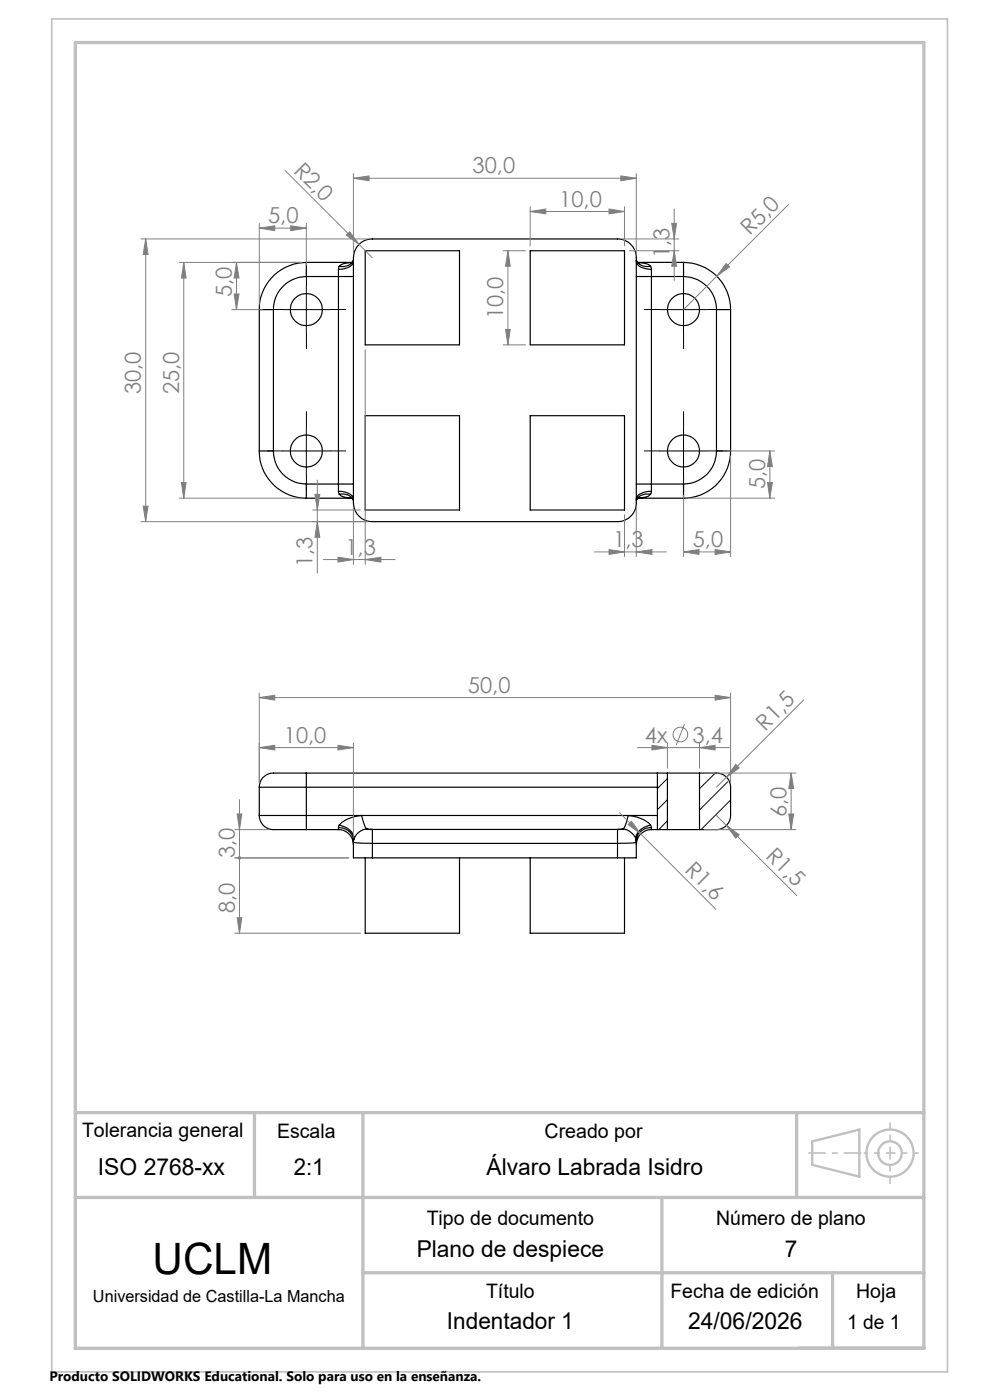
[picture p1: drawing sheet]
<svg xmlns="http://www.w3.org/2000/svg" width="210mm" height="297mm" viewBox="0 0 210 297" stroke-linecap="round" stroke-linejoin="round" font-family="sans-serif">
<g fill="none" stroke="#000" stroke-width=".25">
<path d="M65 58.7a7 7 0 0 0-7 7M65 55.7a10 10 0 0 0-10 10M65 55.7v3M65 58.7h6.8M65 55.7h9.6M71.8 58.7h3.2M71.8 57.1v1.6M71.8 58.7v44M72 56.5l-.2 .6M74.4 55.8l.6-.6a2.6 2.6 0 0 1-3 1.3M74.6 55.7l-1.3 .1a1.82 1.82 0 0 0-1.3 .7M75 55.5a2.48 2.48 0 0 1-2.6 1.6h-.6"/>
<path d="M76.2 51.9a3.8 3.8 0 0 1 2.8-1.2h52a4 4 0 0 1 4 4v52a4 4 0 0 1-4 4h-52a4 4 0 0 1-4-4v-52a4.1 4.1 0 0 1 1.2-2.8zM77.5 53.2h20v20h-20zM112.5 53.2h20v20h-20zM135 55.2l.5 .6M135 58.7h3.2M135 55.5v.3a3.3 3.3 0 0 0 3.2 1.3M135 55.2a2.68 2.68 0 0 0 3 1.3M135.3 55.7h9.7M135.4 55.7l.6 .1a2.81 2.81 0 0 1 2 .7M138 56.5l.2 .6M138.2 57.1v1.6M138.2 58.7v44"/>
<path d="M138.2 58.7h6.8M145 55.7v3M145 55.7a10 10 0 0 1 10 10M145 58.7a7 7 0 0 1 7 7M55 65.7h3M55 65.7v30M58 65.7v30M152 65.7h3M152 65.7v30M155 65.7v30M55 95.7a10 10 0 0 0 10 10M55 95.7h3"/>
<path d="M58 95.7a7 7 0 0 0 7 7M77.5 88.2h20v20h-20zM112.5 88.2h20v20h-20zM152 95.7a7 7 0 0 1-7 7M152 95.7h3M155 95.7a10 10 0 0 1-10 10M65 102.7v3M65 102.7h6.8M65 105.7h9.6M71.8 102.7h3.2M71.8 102.7v1.5M71.8 104.2a3.4 3.4 0 0 1 3.1 1.4l.1 .3"/>
<path d="M71.8 104.2l.2 .6M72 104.8a2.6 2.6 0 0 1 3 1.3M72 104.8a3.5 3.5 0 0 0 2.6 .9M74.4 105.5l.6 .6M135 102.7h3.2M135.3 105.7h9.7M135.5 105.5l-.5 .6M138 104.8a2.68 2.68 0 0 0-3 1.3M138 104.8a3.5 3.5 0 0 1-2.6 .9M138.2 102.7v1.5M138.2 104.2a3.4 3.4 0 0 0-3.2 1.4v.3M138.2 104.2l-.2 .6"/>
<path d="M138.2 102.7h6.8M145 102.7v3M55 167h10M55 173h10M55 173a3.3 3.3 0 0 0 4.1 3h5.9M55 167v6M65 164h-5.9a3.3 3.3 0 0 0-4.1 3M65 164v3M65 173v3M65 173h74.5M65 167h74.5M65 164h76.6"/>
<path d="M65 167v6M65 176h6.8M71.8 175.6a2.99 2.99 0 0 1 3.2 2.7M71.8 175.6v.4M71.8 176a3.2 3.2 0 0 1 3.2 3.2M72 175a3.4 3.4 0 0 1 3.1 3M72 175a6.9 6.9 0 0 1 4.7-2l.5 1.6a1.42 1.42 0 0 0 1 1.3l.4 .1M72 175l-.2 .6M75 178.6l1.4 .3h2.6M75 178.6v3.4h4M75 178.3v.3M75.1 178l-.1 .6"/>
<path d="M75.1 178l-.1 .3M78.6 176h.4M78.6 176h52.8M79 176v2.9M79 176a3.3 3.3 0 0 0-3.5 1.2l-.4 .8M79 178.9h52M79 178.9v3.1M131 176h.4M131 176v2.9M131 176a3.3 3.3 0 0 1 3.9 2M131 178.9v3.1M134.9 178l.1 .6"/>
<path d="M134.9 178l.1 .3M135 178.6l-1.1 .3h-2.9M135 178.6v3.4h-4M135 178.3v.3M138 175a6.7 6.7 0 0 0-4.8-2l-.4 1.6a1.42 1.42 0 0 1-1 1.3l-.4 .1M138 175a3.3 3.3 0 0 0-3.1 3M138 175l.2 .6M138.2 175.6a3.1 3.1 0 0 0-3.2 2.7M138.2 175.6v.4M138.2 176a3.2 3.2 0 0 0-3.2 3.2M138.2 176h3.4M139.5 164v3"/>
<path d="M139.5 173v3M139.5 167v6M141.6 176h6.8M141.6 164h6.8M141.6 164v12M148.4 164h3.6a2.99 2.99 0 0 1 3 3v6a3 3 0 0 1-3 3h-3.6M148.4 164v12M77.5 182v16h20v-16M79 182h52M112.5 182v16h20v-16"/>
<circle cx="65" cy="65.7" r="3.4"/>
<circle cx="145" cy="65.7" r="3.4"/>
<circle cx="65" cy="95.7" r="3.4"/>
<circle cx="145" cy="95.7" r="3.4"/>
</g>
<g fill="none" stroke="#000" stroke-width=".21">
<path d="M60 65.7h10M65 60.7v10M140 65.7h10M145 60.7v10M60 95.7h10M65 90.7v10M140 95.7h10M145 90.7v10M141.6 165.2l-2.1 2.1M141.6 169.6l-2.1 2.2M141.6 174.1l-1.9 1.9M151.7 164l-3.3 3.3"/>
<path d="M154.4 165.8l-6 6M155 169.7l-6.3 6.3"/>
</g>
<g fill="none" stroke="#808080" stroke-width=".21">
<path d="M60.5 36.2l18.5 18.5M75 37.8l3.3-.5v1zM75 36.8v16.9M75 37.8h60M131.7 37.3l3.3 .5-3.3 .5zM135 36.8v16.9M29.9 50.7h48.1M30.9 50.7l.5 3.3h-1zM30.9 50.7v60M38 55.7h26M39 55.7l.5 3.3h-1zM39 55.7v50"/>
<path d="M50.2 55.7l.5 3.3h-1zM50.2 55.7v10M55 48.4l3.3-.5v1zM55 47.4v17.3M55 48.4h10M61.7 47.9l3.3 .5-3.3 .5zM65 47.4v8.9M73.4 49.9l.8-.7 2 2.7zM106.8 53.2h4.7M107.7 53.2l.5 3.3h-1zM107.7 53.2v20M112.5 44.9l3.3-.6v1.1z"/>
<path d="M112.5 43.8v8.4M112.5 44.9h20M129.2 44.3l3.3 .6-3.3 .5zM132 50.7h12M132.5 43.8v8.4M133.5 53.2h10.5M142.5 47.4h1l-.5 3.3zM143 53.2l.5 3.3h-1zM143 44.3v15.2M152 58.6l-7 7.1M154 55.9l.8 .7-2.8 2zM167.3 43.4l-15.3 15.2"/>
<path d="M49.2 65.7h6.4M49.7 62.4h1l-.5 3.3zM77.5 74.2v45.5M106.8 73.2h4.7M107.2 69.9h1l-.5 3.3zM154.4 95.7h9.9M155 96.7v21.4M163.3 95.7l.5 3.3h-1zM163.3 95.7v10M29.9 110.7h48.1M30.4 107.4h1l-.5 3.3zM38 105.7h26"/>
<path d="M38.5 102.4h1l-.5 3.3zM66.3 108.2h10.2M66.8 104.9h1l-.5 3.3zM67.3 110.7l.5 3.3h-1zM67.3 101.8v19.8M68.6 118.7h15.2M71.7 118.2l3.3 .5-3.3 .5zM75 107.7v12M77.5 118.7l3.3-.5v1zM126.1 117.1h15.2M129.2 116.6l3.3 .5-3.3 .5zM132.5 109.2v8.9"/>
<path d="M135 117.1l3.3-.5v1zM135 107.7v10.4M145 117.1l3.3-.5v1zM145 105.1v13M145 117.1h10M146 105.7h18.3M151.7 116.6l3.3 .5-3.3 .5zM162.8 102.4h1l-.5 3.3zM55 158.6l3.3-.5v1zM55 148l3.3-.5v1zM55 147v19M55 158.6h20"/>
<path d="M55 148h100M71.7 158.1l3.3 .5-3.3 .5zM75 157.6v20.1M135.2 158.6h19.5M138.3 158.1l3.3 .5-3.3 .5zM141.6 157.6v5.4M145.2 153.6l-1.8 4.4M148.4 158.6l3.3-.5v1zM148.4 157.6v5.4M151.7 147.5l3.3 .5-3.3 .5zM155 147v19M170.5 148.5l-18.5 18.5"/>
<path d="M49.8 176h7.2M50.3 172.7h1l-.5 3.3zM50.8 169.6v28.4M131.4 172.4l4.5 4.5M133.2 174.9l.7-.7 2 2.7zM135.9 176.9l15.9 16M149.4 176h19.4M149.4 164h19.4M152 173l17 17M154.1 175.1l2.7 2-.7 .7zM156.1 162.2l.7 .7-2.7 2zM167.3 172.7h1l-.5 3.3z"/>
<path d="M167.8 164l.5 3.3h-1zM167.8 164v12M49.8 198h26.7M49.8 182h24.2M50.3 194.7h1l-.5 3.3z"/>
<circle cx="144.3" cy="155.8" r="1.56"/>
</g>
<g fill="none" stroke="#c0c0c0" stroke-width=".5">
<path d="M172.3 242.1l10-2.5v10l-10-2.5z"/>
<circle cx="188.8" cy="244.6" r="2.49"/>
<circle cx="188.8" cy="244.6" r="5"/>
</g>
<g fill="none" stroke="#000" stroke-width=".21" stroke-dasharray="15.2 1.3 1.3 1.3" stroke-linecap="butt">
<path d="M60 65.7h-3.4M65 60.7v-3.4M65 70.7v3.4M70 65.7h3.4M140 65.7h-3.4M145 60.7v-3.4M145 70.7v3.4M150 65.7h3.4M60 95.7h-3.4M65 90.7v-3.4M70 95.7h3.4M140 95.7h-3.4"/>
<path d="M145 90.7v-3.4M150 95.7h3.4M65 100.7v3.4M145 100.7v3.4"/>
</g>
<path d="M188.8 244.6v-6.5M188.8 244.6v6.6" fill="none" stroke="#c0c0c0" stroke-width=".35" stroke-dasharray="15.2 1.3 1.3 1.3" stroke-dashoffset="13.9" stroke-linecap="butt"/>
<path d="M188.8 244.6h6.1" fill="none" stroke="#c0c0c0" stroke-width=".35" stroke-dasharray="15.2 1.3 1.3 1.3" stroke-dashoffset="14.1" stroke-linecap="butt"/>
<path d="M188.8 244.6h-5.6" fill="none" stroke="#c0c0c0" stroke-width=".35" stroke-dasharray="15.2 1.3 1.3 1.3" stroke-dashoffset="14.4" stroke-linecap="butt"/>
<path d="M182.7 244.6h-11.2" fill="none" stroke="#c0c0c0" stroke-width=".35" stroke-dasharray="15.2 1.3 1.3 1.3" stroke-dashoffset="11.5" stroke-linecap="butt"/>
<path d="M11 4h190v287h-190z" fill="none" stroke="#c0c0c0" stroke-width=".35"/>
<path d="M16 9h180v277h-180zM16 236h180M54 236v18M77 236v50M169 236v18M16 254h180M140.4 254v32M77 270h119M176.6 270v16" fill="none" stroke="#c0c0c0" stroke-width=".7"/>
<g fill="#808080">
<path d="M73.4 49.9l.8-.7 2 2.7z"/>
<path d="M154 55.9l.8 .7-2.8 2z"/>
<path d="M156.1 162.2l.7 .7-2.7 2z"/>
<path d="M133.2 174.9l.7-.7 2 2.7z"/>
<path d="M154.1 175.1l2.7 2-.7 .7z"/>
<path d="M71.7 158.1l3.3 .5-3.3 .5zM55 158.6l3.3-.5v1z"/>
<path d="M145 117.1l3.3-.5v1zM151.7 116.6l3.3 .5-3.3 .5zM75 37.8l3.3-.5v1zM131.7 37.3l3.3 .5-3.3 .5zM112.5 44.9l3.3-.6v1.1zM129.2 44.3l3.3 .6-3.3 .5zM71.7 118.2l3.3 .5-3.3 .5zM77.5 118.7l3.3-.5v1zM129.2 116.6l3.3 .5-3.3 .5zM135 117.1l3.3-.5v1zM55 48.4l3.3-.5v1zM61.7 47.9l3.3 .5-3.3 .5zM138.3 158.1l3.3 .5-3.3 .5zM148.4 158.6l3.3-.5v1zM55 148l3.3-.5v1zM151.7 147.5l3.3 .5-3.3 .5z"/>
<path d="M49.7 62.4h1l-.5 3.3zM50.2 55.7l.5 3.3h-1zM50.3 194.7h1l-.5 3.3zM50.6 181.7a.35 .35 0 0 0 0 .6 .35 .35 0 0 0 .5-.2 .35 .35 0 0 0-.3-.5v.4v-.4z"/>
<path d="M163.3 95.7l.5 3.3h-1zM162.8 102.4h1l-.5 3.3zM39 55.7l.5 3.3h-1zM38.5 102.4h1l-.5 3.3zM30.9 50.7l.5 3.3h-1zM30.4 107.4h1l-.5 3.3zM107.7 53.2l.5 3.3h-1zM107.2 69.9h1l-.5 3.3zM142.5 47.4h1l-.5 3.3zM143 53.2l.5 3.3h-1zM66.8 104.9h1l-.5 3.3zM67.3 110.7l.5 3.3h-1zM50.3 172.7h1l-.5 3.3zM50.6 181.7a.35 .35 0 0 0 0 .6 .35 .35 0 0 0 .5-.2 .35 .35 0 0 0-.3-.5v.4v-.4zM167.8 164l.5 3.3h-1zM167.3 172.7h1l-.5 3.3z"/>
</g>
<text font-size="9.2" x="32.4" y="270.2">UCLM</text>
<g font-size="4.9">
<text x="20.8" y="249.2">ISO 2768-xx</text>
<text x="62.3" y="249.2">2:1</text>
<text x="103.2" y="249.2">Álvaro Labrada Isidro</text>
<text x="88.4" y="266.8">Plano de despiece</text>
<text x="166.5" y="266.8">7</text>
<text x="94.8" y="282">Indentador 1</text>
<text x="146" y="282">24/06/2026</text>
</g>
<g font-size="4.7" fill="#808080">
<text x="62.1" y="36.4" transform="rotate(45 62.1 36.4)">R2,0</text>
<text x="100.2" y="36.8">30,0</text>
<text x="56.9" y="47.4">5,0</text>
<text x="118.6" y="43.8">10,0</text>
<text x="159.1" y="50.2" transform="rotate(-45 159.1 50.2)">R5,0</text>
<text x="142" y="54.7" transform="rotate(-90 142 54.7)">1,3</text>
<text x="49.2" y="63" transform="rotate(-90 49.2 63)">5,0</text>
<text x="106.7" y="67.7" transform="rotate(-90 106.7 67.7)">10,0</text>
<text x="29.9" y="83.6" transform="rotate(-90 29.9 83.6)">30,0</text>
<text x="38" y="83.6" transform="rotate(-90 38 83.6)">25,0</text>
<text x="162.3" y="103.7" transform="rotate(-90 162.3 103.7)">5,0</text>
<text x="73.3" y="117.7">1,3</text>
<text x="130.1" y="116.1">1,3</text>
<text x="147" y="116.1">5,0</text>
<text x="66.3" y="120.3" transform="rotate(-90 66.3 120.3)">1,3</text>
<text x="99.3" y="147">50,0</text>
<text x="162.3" y="155.2" transform="rotate(-45 162.3 155.2)">R1,5</text>
<text x="60.2" y="157.6">10,0</text>
<text x="136.8" y="157.5">4x</text>
<text x="146.9" y="157.5">3,4</text>
<text x="166.8" y="173.4" transform="rotate(-90 166.8 173.4)">6,0</text>
<text x="49.8" y="182" transform="rotate(-90 49.8 182)">3,0</text>
<text x="145.1" y="184.7" transform="rotate(45 145.1 184.7)">R1,6</text>
<text x="162.2" y="181.8" transform="rotate(45 162.2 181.8)">R1,5</text>
<text x="49.8" y="193.7" transform="rotate(-90 49.8 193.7)">8,0</text>
</g>
<g font-size="4.2">
<text x="17.4" y="241.3">Tolerancia general</text>
<text x="58.8" y="241.4">Escala</text>
<text x="115.5" y="241.4">Creado por</text>
<text x="90.5" y="259.8">Tipo de documento</text>
<text x="151.9" y="259.8">Número de plano</text>
<text x="103.1" y="275.4">Título</text>
<text x="142.2" y="275.4">Fecha de edición</text>
<text x="181.6" y="275.4">Hoja</text>
<text x="179.7" y="282">1 de 1</text>
</g>
<text font-size="3.5" x="19.7" y="276.2">Universidad de Castilla-La Mancha</text>
<text font-size="2.9" x="10.5" y="292.9">Producto SOLIDWORKS Educational. Solo para uso en la enseñanza.</text>
</svg>
